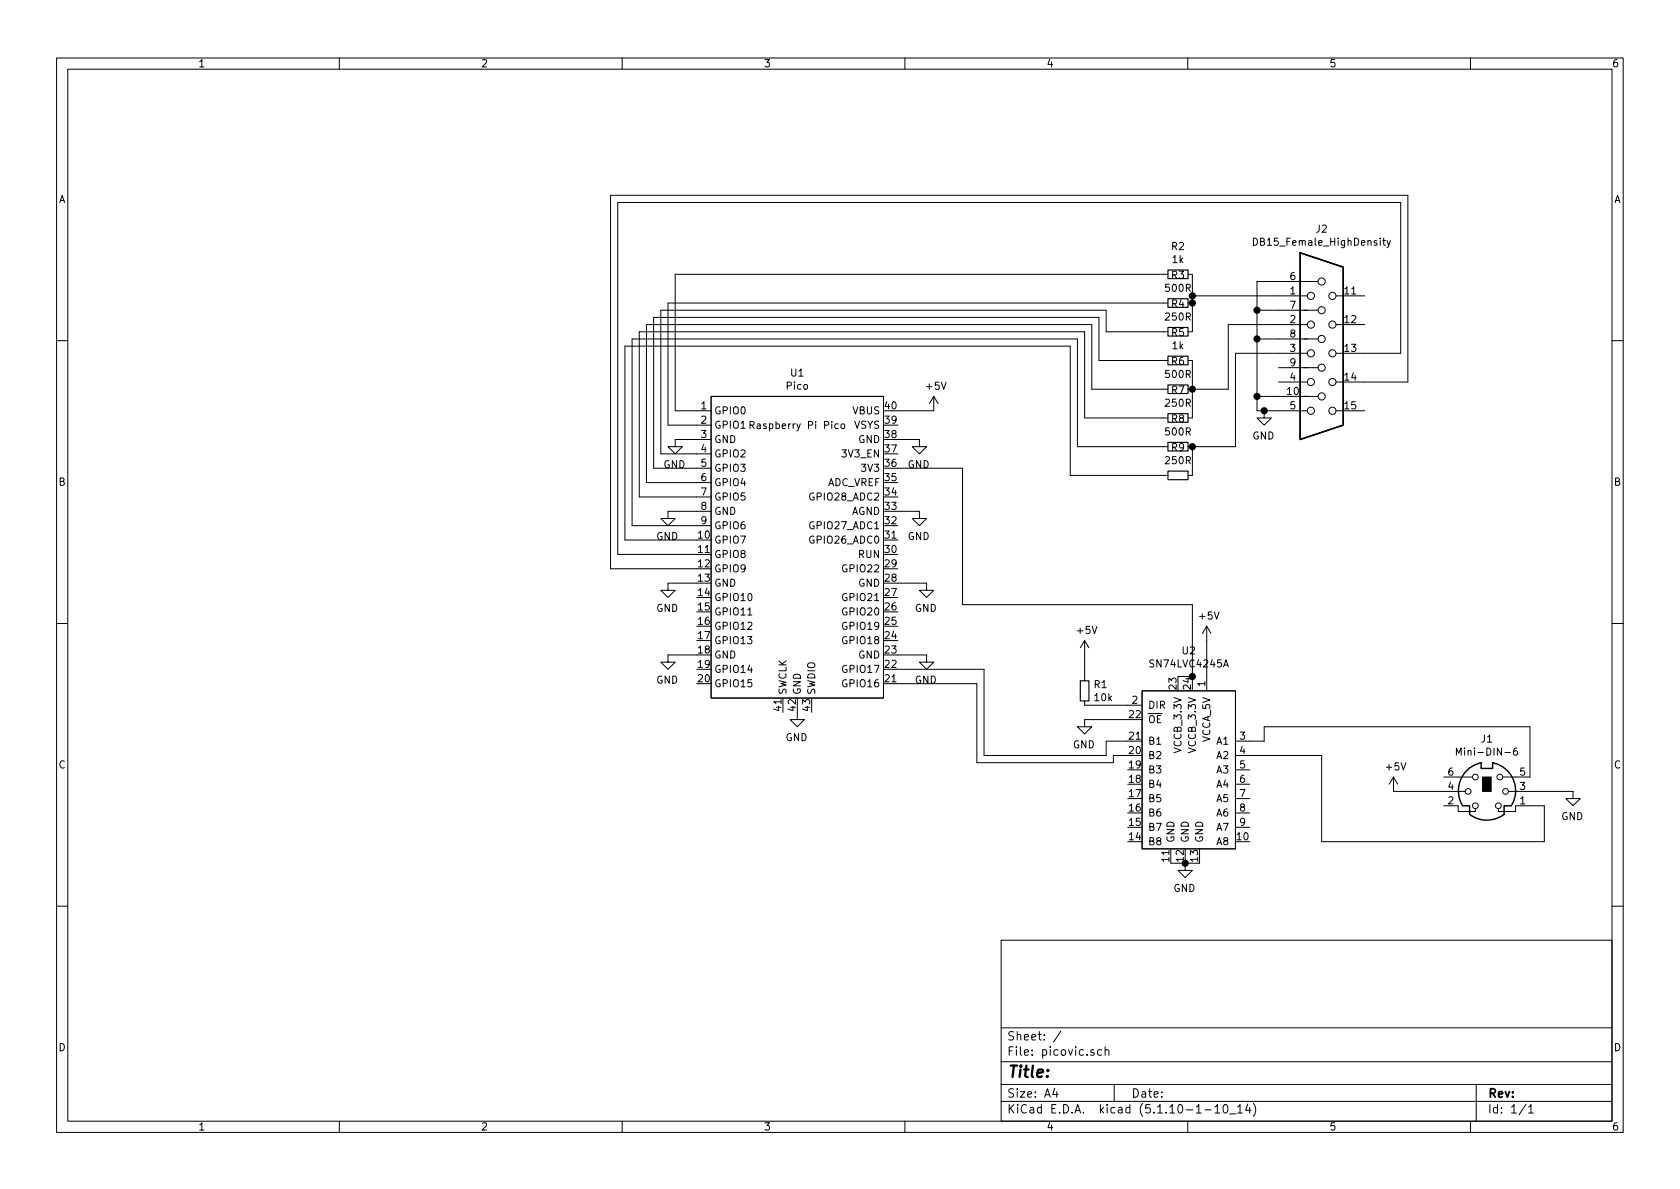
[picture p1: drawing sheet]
EESchema Schematic File Version 4
EELAYER 30 0
EELAYER END
$Descr A4 11693 8268
encoding utf-8
Sheet 1 1
Title ""
Date ""
Rev ""
Comp ""
Comment1 ""
Comment2 ""
Comment3 ""
Comment4 ""
$EndDescr
$Comp
L MCU_RaspberryPi_and_Boards:Pico U1
U 1 1
P 5550 3800
F 0 "U1" H 5550 5015 50  0000 C CNN
F 1 "Pico" H 5550 4924 50  0000 C CNN
F 2 "MCU_RaspberryPi_and_Boards:RPi_Pico_SMD_TH" V 5550 3800 50  0001 C CNN
F 3 "" H 5550 3800 50  0001 C CNN
	1    5550 3800
	1    0    0    -1  
$EndComp
$Comp
L Connector:DB15_Female_HighDensity J2
U 1 1
P 9200 2450
F 0 "J2" H 9200 3317 50  0000 C CNN
F 1 "DB15_Female_HighDensity" H 9200 3226 50  0000 C CNN
F 2 "Connector_Dsub:DSUB-15-HD_Female_Horizontal_P2.29x1.98mm_EdgePinOffset3.03mm_Housed_MountingHolesOffset4.94mm" H 8250 2850 50  0001 C CNN
F 3 " ~" H 8250 2850 50  0001 C CNN
	1    9200 2450
	1    0    0    -1  
$EndComp
$Comp
L Connector:Mini-DIN-6 J1
U 1 1
P 10350 5500
F 0 "J1" H 10350 5867 50  0000 C CNN
F 1 "Mini-DIN-6" H 10350 5776 50  0000 C CNN
F 2 "r_mini_din:Mini_din6" H 10350 5500 50  0001 C CNN
F 3 "http://service.powerdynamics.com/ec/Catalog17/Section%2011.pdf" H 10350 5500 50  0001 C CNN
	1    10350 5500
	1    0    0    -1  
$EndComp
$Comp
L SN74LVC4245A:SN74LVC4245A U2
U 1 1
P 8300 5450
F 0 "U2" H 8325 6381 50  0000 C CNN
F 1 "SN74LVC4245A" H 8325 6290 50  0000 C CNN
F 2 "Package_SO:SO-24_5.3x15mm_P1.27mm" H 10250 6400 50  0001 C CNN
F 3 "" H 10250 6400 50  0001 C CNN
	1    8300 5450
	-1   0    0    -1  
$EndComp
Wire Wire Line
	8200 4700 8300 4700
Wire Wire Line
	8300 4700 8300 4200
Connection ~ 8300 4700
$Comp
L power:GND #PWR0101
U 1 1
P 7550 5000
F 0 "#PWR0101" H 7550 4750 50  0001 C CNN
F 1 "GND" H 7555 4827 50  0000 C CNN
F 2 "" H 7550 5000 50  0001 C CNN
F 3 "" H 7550 5000 50  0001 C CNN
	1    7550 5000
	-1   0    0    -1  
$EndComp
Wire Wire Line
	7550 5000 7850 5000
Wire Wire Line
	8350 6000 8250 6000
Connection ~ 8250 6000
Wire Wire Line
	8250 6000 8150 6000
$Comp
L power:GND #PWR0102
U 1 1
P 8250 6000
F 0 "#PWR0102" H 8250 5750 50  0001 C CNN
F 1 "GND" H 8255 5827 50  0000 C CNN
F 2 "" H 8250 6000 50  0001 C CNN
F 3 "" H 8250 6000 50  0001 C CNN
	1    8250 6000
	-1   0    0    -1  
$EndComp
Wire Wire Line
	10650 5600 10750 5600
Wire Wire Line
	10750 5600 10750 5850
Wire Wire Line
	10750 5850 9200 5850
$Comp
L power:GND #PWR0103
U 1 1
P 10950 5500
F 0 "#PWR0103" H 10950 5250 50  0001 C CNN
F 1 "GND" H 10955 5327 50  0000 C CNN
F 2 "" H 10950 5500 50  0001 C CNN
F 3 "" H 10950 5500 50  0001 C CNN
	1    10950 5500
	-1   0    0    -1  
$EndComp
Wire Wire Line
	10950 5500 10650 5500
$Comp
L power:+5V #PWR0104
U 1 1
P 9700 5500
F 0 "#PWR0104" H 9700 5350 50  0001 C CNN
F 1 "+5V" H 9715 5673 50  0000 C CNN
F 2 "" H 9700 5500 50  0001 C CNN
F 3 "" H 9700 5500 50  0001 C CNN
	1    9700 5500
	1    0    0    -1  
$EndComp
Wire Wire Line
	10050 5500 9700 5500
$Comp
L power:+5V #PWR0105
U 1 1
P 6500 2850
F 0 "#PWR0105" H 6500 2700 50  0001 C CNN
F 1 "+5V" H 6515 3023 50  0000 C CNN
F 2 "" H 6500 2850 50  0001 C CNN
F 3 "" H 6500 2850 50  0001 C CNN
	1    6500 2850
	1    0    0    -1  
$EndComp
Wire Wire Line
	6500 2850 6250 2850
$Comp
L power:+5V #PWR0106
U 1 1
P 8400 4450
F 0 "#PWR0106" H 8400 4300 50  0001 C CNN
F 1 "+5V" H 8415 4623 50  0000 C CNN
F 2 "" H 8400 4450 50  0001 C CNN
F 3 "" H 8400 4450 50  0001 C CNN
	1    8400 4450
	1    0    0    -1  
$EndComp
Wire Wire Line
	8400 4700 8400 4450
Wire Wire Line
	9200 5850 9200 5250
Wire Wire Line
	9200 5250 8700 5250
Wire Wire Line
	10650 5400 10650 5050
Wire Wire Line
	10650 5050 8800 5050
Wire Wire Line
	8800 5050 8800 5150
Wire Wire Line
	8800 5150 8700 5150
Wire Wire Line
	7850 5150 7700 5150
Wire Wire Line
	7700 5150 7700 5250
Wire Wire Line
	7700 5250 6850 5250
Wire Wire Line
	6850 5250 6850 4650
Wire Wire Line
	6850 4650 6250 4650
Wire Wire Line
	7850 5250 7750 5250
Wire Wire Line
	7750 5250 7750 5300
Wire Wire Line
	7750 5300 6800 5300
Wire Wire Line
	6800 5300 6800 4750
Wire Wire Line
	6800 4750 6250 4750
$Comp
L Device:R_Small R1
U 1 1
P 7550 4800
F 0 "R1" H 7609 4846 50  0000 L CNN
F 1 "10k" H 7609 4755 50  0000 L CNN
F 2 "Resistor_THT:R_Axial_DIN0204_L3.6mm_D1.6mm_P7.62mm_Horizontal" H 7550 4800 50  0001 C CNN
F 3 "~" H 7550 4800 50  0001 C CNN
	1    7550 4800
	1    0    0    -1  
$EndComp
$Comp
L power:+5V #PWR0107
U 1 1
P 7550 4550
F 0 "#PWR0107" H 7550 4400 50  0001 C CNN
F 1 "+5V" H 7565 4723 50  0000 C CNN
F 2 "" H 7550 4550 50  0001 C CNN
F 3 "" H 7550 4550 50  0001 C CNN
	1    7550 4550
	1    0    0    -1  
$EndComp
Wire Wire Line
	7850 4900 7550 4900
Wire Wire Line
	7550 4700 7550 4550
$Comp
L Device:R_Small R3
U 1 1
P 8200 2100
F 0 "R3" V 8004 2100 50  0000 C CNN
F 1 "500R" V 8095 2100 50  0000 C CNN
F 2 "Resistor_THT:R_Axial_DIN0204_L3.6mm_D1.6mm_P7.62mm_Horizontal" H 8200 2100 50  0001 C CNN
F 3 "~" H 8200 2100 50  0001 C CNN
	1    8200 2100
	0    1    1    0   
$EndComp
$Comp
L Device:R_Small R4
U 1 1
P 8200 2300
F 0 "R4" V 8004 2300 50  0000 C CNN
F 1 "250R" V 8095 2300 50  0000 C CNN
F 2 "Resistor_THT:R_Axial_DIN0204_L3.6mm_D1.6mm_P7.62mm_Horizontal" H 8200 2300 50  0001 C CNN
F 3 "~" H 8200 2300 50  0001 C CNN
	1    8200 2300
	0    1    1    0   
$EndComp
$Comp
L Device:R_Small R5
U 1 1
P 8200 2500
F 0 "R5" V 8004 2500 50  0000 C CNN
F 1 "1k" V 8095 2500 50  0000 C CNN
F 2 "Resistor_THT:R_Axial_DIN0204_L3.6mm_D1.6mm_P7.62mm_Horizontal" H 8200 2500 50  0001 C CNN
F 3 "~" H 8200 2500 50  0001 C CNN
	1    8200 2500
	0    1    1    0   
$EndComp
$Comp
L Device:R_Small R6
U 1 1
P 8200 2700
F 0 "R6" V 8004 2700 50  0000 C CNN
F 1 "500R" V 8095 2700 50  0000 C CNN
F 2 "Resistor_THT:R_Axial_DIN0204_L3.6mm_D1.6mm_P7.62mm_Horizontal" H 8200 2700 50  0001 C CNN
F 3 "~" H 8200 2700 50  0001 C CNN
	1    8200 2700
	0    1    1    0   
$EndComp
$Comp
L Device:R_Small R7
U 1 1
P 8200 2900
F 0 "R7" V 8004 2900 50  0000 C CNN
F 1 "250R" V 8095 2900 50  0000 C CNN
F 2 "Resistor_THT:R_Axial_DIN0204_L3.6mm_D1.6mm_P7.62mm_Horizontal" H 8200 2900 50  0001 C CNN
F 3 "~" H 8200 2900 50  0001 C CNN
	1    8200 2900
	0    1    1    0   
$EndComp
$Comp
L Device:R_Small R8
U 1 1
P 8200 3100
F 0 "R8" V 8004 3100 50  0000 C CNN
F 1 "500R" V 8095 3100 50  0000 C CNN
F 2 "Resistor_THT:R_Axial_DIN0204_L3.6mm_D1.6mm_P7.62mm_Horizontal" H 8200 3100 50  0001 C CNN
F 3 "~" H 8200 3100 50  0001 C CNN
	1    8200 3100
	0    1    1    0   
$EndComp
$Comp
L Device:R_Small R2
U 1 1
P 8200 1900
F 0 "R2" V 8004 1900 50  0000 C CNN
F 1 "1k" V 8095 1900 50  0000 C CNN
F 2 "Resistor_THT:R_Axial_DIN0204_L3.6mm_D1.6mm_P7.62mm_Horizontal" H 8200 1900 50  0001 C CNN
F 3 "~" H 8200 1900 50  0001 C CNN
	1    8200 1900
	0    1    1    0   
$EndComp
Wire Wire Line
	8300 1900 8300 2050
Connection ~ 8300 2100
Wire Wire Line
	8300 2100 8300 2300
Wire Wire Line
	8900 2050 8300 2050
Connection ~ 8300 2050
Wire Wire Line
	8300 2050 8300 2100
Wire Wire Line
	8300 2500 8300 2700
Connection ~ 8300 2700
Wire Wire Line
	8300 2700 8300 2900
Wire Wire Line
	8900 2250 8550 2250
Wire Wire Line
	8550 2250 8550 2700
Wire Wire Line
	8550 2700 8300 2700
Wire Wire Line
	8300 4200 6700 4200
Wire Wire Line
	6700 4200 6700 3250
Wire Wire Line
	6700 3250 6250 3250
$Comp
L Device:R_Small R9
U 1 1
P 8200 3300
F 0 "R9" V 8004 3300 50  0000 C CNN
F 1 "250R" V 8095 3300 50  0000 C CNN
F 2 "Resistor_THT:R_Axial_DIN0204_L3.6mm_D1.6mm_P7.62mm_Horizontal" H 8200 3300 50  0001 C CNN
F 3 "~" H 8200 3300 50  0001 C CNN
	1    8200 3300
	0    1    1    0   
$EndComp
Wire Wire Line
	8300 3300 8300 3100
Wire Wire Line
	8300 3100 8600 3100
Wire Wire Line
	8600 3100 8600 2450
Wire Wire Line
	8600 2450 8900 2450
Connection ~ 8300 3100
Wire Wire Line
	8900 2850 8800 2850
Wire Wire Line
	8750 2850 8750 2750
Wire Wire Line
	8750 1950 8900 1950
Wire Wire Line
	8900 2150 8750 2150
Connection ~ 8750 2150
Wire Wire Line
	8750 2150 8750 1950
Wire Wire Line
	8900 2350 8750 2350
Connection ~ 8750 2350
Wire Wire Line
	8750 2350 8750 2150
$Comp
L power:GND #PWR0108
U 1 1
P 8800 2850
F 0 "#PWR0108" H 8800 2600 50  0001 C CNN
F 1 "GND" H 8805 2677 50  0000 C CNN
F 2 "" H 8800 2850 50  0001 C CNN
F 3 "" H 8800 2850 50  0001 C CNN
	1    8800 2850
	-1   0    0    -1  
$EndComp
Connection ~ 8800 2850
Wire Wire Line
	8800 2850 8750 2850
Wire Wire Line
	8900 2750 8750 2750
Connection ~ 8750 2750
Wire Wire Line
	8750 2750 8750 2350
Wire Wire Line
	8100 1900 4700 1900
Wire Wire Line
	4700 1900 4700 2850
Wire Wire Line
	4700 2850 4850 2850
Wire Wire Line
	8100 2100 4650 2100
Wire Wire Line
	4650 2100 4650 2950
Wire Wire Line
	4650 2950 4850 2950
Wire Wire Line
	8100 2300 7700 2300
Wire Wire Line
	7700 2300 7700 2150
Wire Wire Line
	7700 2150 4600 2150
Wire Wire Line
	4600 2150 4600 3150
Wire Wire Line
	4600 3150 4850 3150
Wire Wire Line
	8100 2500 7650 2500
Wire Wire Line
	7650 2500 7650 2200
Wire Wire Line
	7650 2200 4550 2200
Wire Wire Line
	4550 2200 4550 3250
Wire Wire Line
	4550 3250 4850 3250
Wire Wire Line
	8100 2700 7600 2700
Wire Wire Line
	7600 2700 7600 2250
Wire Wire Line
	7600 2250 4500 2250
Wire Wire Line
	4500 2250 4500 3350
Wire Wire Line
	4500 3350 4850 3350
Wire Wire Line
	8100 2900 7550 2900
Wire Wire Line
	7550 2900 7550 2300
Wire Wire Line
	7550 2300 4450 2300
Wire Wire Line
	4450 2300 4450 3450
Wire Wire Line
	4450 3450 4850 3450
Wire Wire Line
	8100 3100 7500 3100
Wire Wire Line
	7500 3100 7500 2350
Wire Wire Line
	7500 2350 4400 2350
Wire Wire Line
	4400 2350 4400 3650
Wire Wire Line
	4400 3650 4850 3650
Wire Wire Line
	8100 3300 7450 3300
Wire Wire Line
	7450 3300 7450 2400
Wire Wire Line
	7450 2400 4350 2400
Wire Wire Line
	4350 2400 4350 3750
Wire Wire Line
	4350 3750 4850 3750
Wire Wire Line
	9500 2450 9750 2450
Wire Wire Line
	9750 2450 9750 1400
Wire Wire Line
	9750 1400 4300 1400
Wire Wire Line
	4300 1400 4300 3850
Wire Wire Line
	4300 3850 4850 3850
Wire Wire Line
	9500 2650 9800 2650
Wire Wire Line
	9800 2650 9800 1350
Wire Wire Line
	9800 1350 4250 1350
Wire Wire Line
	4250 1350 4250 3950
Wire Wire Line
	4250 3950 4850 3950
$Comp
L power:GND #PWR?
U 1 1
P 5550 4950
F 0 "#PWR?" H 5550 4700 50  0001 C CNN
F 1 "GND" H 5555 4777 50  0000 C CNN
F 2 "" H 5550 4950 50  0001 C CNN
F 3 "" H 5550 4950 50  0001 C CNN
	1    5550 4950
	-1   0    0    -1  
$EndComp
$Comp
L power:GND #PWR?
U 1 1
P 4650 4550
F 0 "#PWR?" H 4650 4300 50  0001 C CNN
F 1 "GND" H 4655 4377 50  0000 C CNN
F 2 "" H 4650 4550 50  0001 C CNN
F 3 "" H 4650 4550 50  0001 C CNN
	1    4650 4550
	-1   0    0    -1  
$EndComp
Wire Wire Line
	4850 4550 4650 4550
$Comp
L power:GND #PWR?
U 1 1
P 4650 4050
F 0 "#PWR?" H 4650 3800 50  0001 C CNN
F 1 "GND" H 4655 3877 50  0000 C CNN
F 2 "" H 4650 4050 50  0001 C CNN
F 3 "" H 4650 4050 50  0001 C CNN
	1    4650 4050
	-1   0    0    -1  
$EndComp
Wire Wire Line
	4850 4050 4650 4050
$Comp
L power:GND #PWR?
U 1 1
P 4650 3550
F 0 "#PWR?" H 4650 3300 50  0001 C CNN
F 1 "GND" H 4655 3377 50  0000 C CNN
F 2 "" H 4650 3550 50  0001 C CNN
F 3 "" H 4650 3550 50  0001 C CNN
	1    4650 3550
	-1   0    0    -1  
$EndComp
Wire Wire Line
	4850 3550 4650 3550
$Comp
L power:GND #PWR?
U 1 1
P 4700 3050
F 0 "#PWR?" H 4700 2800 50  0001 C CNN
F 1 "GND" H 4705 2877 50  0000 C CNN
F 2 "" H 4700 3050 50  0001 C CNN
F 3 "" H 4700 3050 50  0001 C CNN
	1    4700 3050
	-1   0    0    -1  
$EndComp
Wire Wire Line
	4850 3050 4700 3050
$Comp
L power:GND #PWR?
U 1 1
P 6400 3050
F 0 "#PWR?" H 6400 2800 50  0001 C CNN
F 1 "GND" H 6405 2877 50  0000 C CNN
F 2 "" H 6400 3050 50  0001 C CNN
F 3 "" H 6400 3050 50  0001 C CNN
	1    6400 3050
	-1   0    0    -1  
$EndComp
Wire Wire Line
	6400 3050 6250 3050
$Comp
L power:GND #PWR?
U 1 1
P 6400 3550
F 0 "#PWR?" H 6400 3300 50  0001 C CNN
F 1 "GND" H 6405 3377 50  0000 C CNN
F 2 "" H 6400 3550 50  0001 C CNN
F 3 "" H 6400 3550 50  0001 C CNN
	1    6400 3550
	-1   0    0    -1  
$EndComp
Wire Wire Line
	6400 3550 6250 3550
$Comp
L power:GND #PWR?
U 1 1
P 6450 4050
F 0 "#PWR?" H 6450 3800 50  0001 C CNN
F 1 "GND" H 6455 3877 50  0000 C CNN
F 2 "" H 6450 4050 50  0001 C CNN
F 3 "" H 6450 4050 50  0001 C CNN
	1    6450 4050
	-1   0    0    -1  
$EndComp
Wire Wire Line
	6450 4050 6250 4050
$Comp
L power:GND #PWR?
U 1 1
P 6450 4550
F 0 "#PWR?" H 6450 4300 50  0001 C CNN
F 1 "GND" H 6455 4377 50  0000 C CNN
F 2 "" H 6450 4550 50  0001 C CNN
F 3 "" H 6450 4550 50  0001 C CNN
	1    6450 4550
	-1   0    0    -1  
$EndComp
Wire Wire Line
	6450 4550 6250 4550
$EndSCHEMATC
